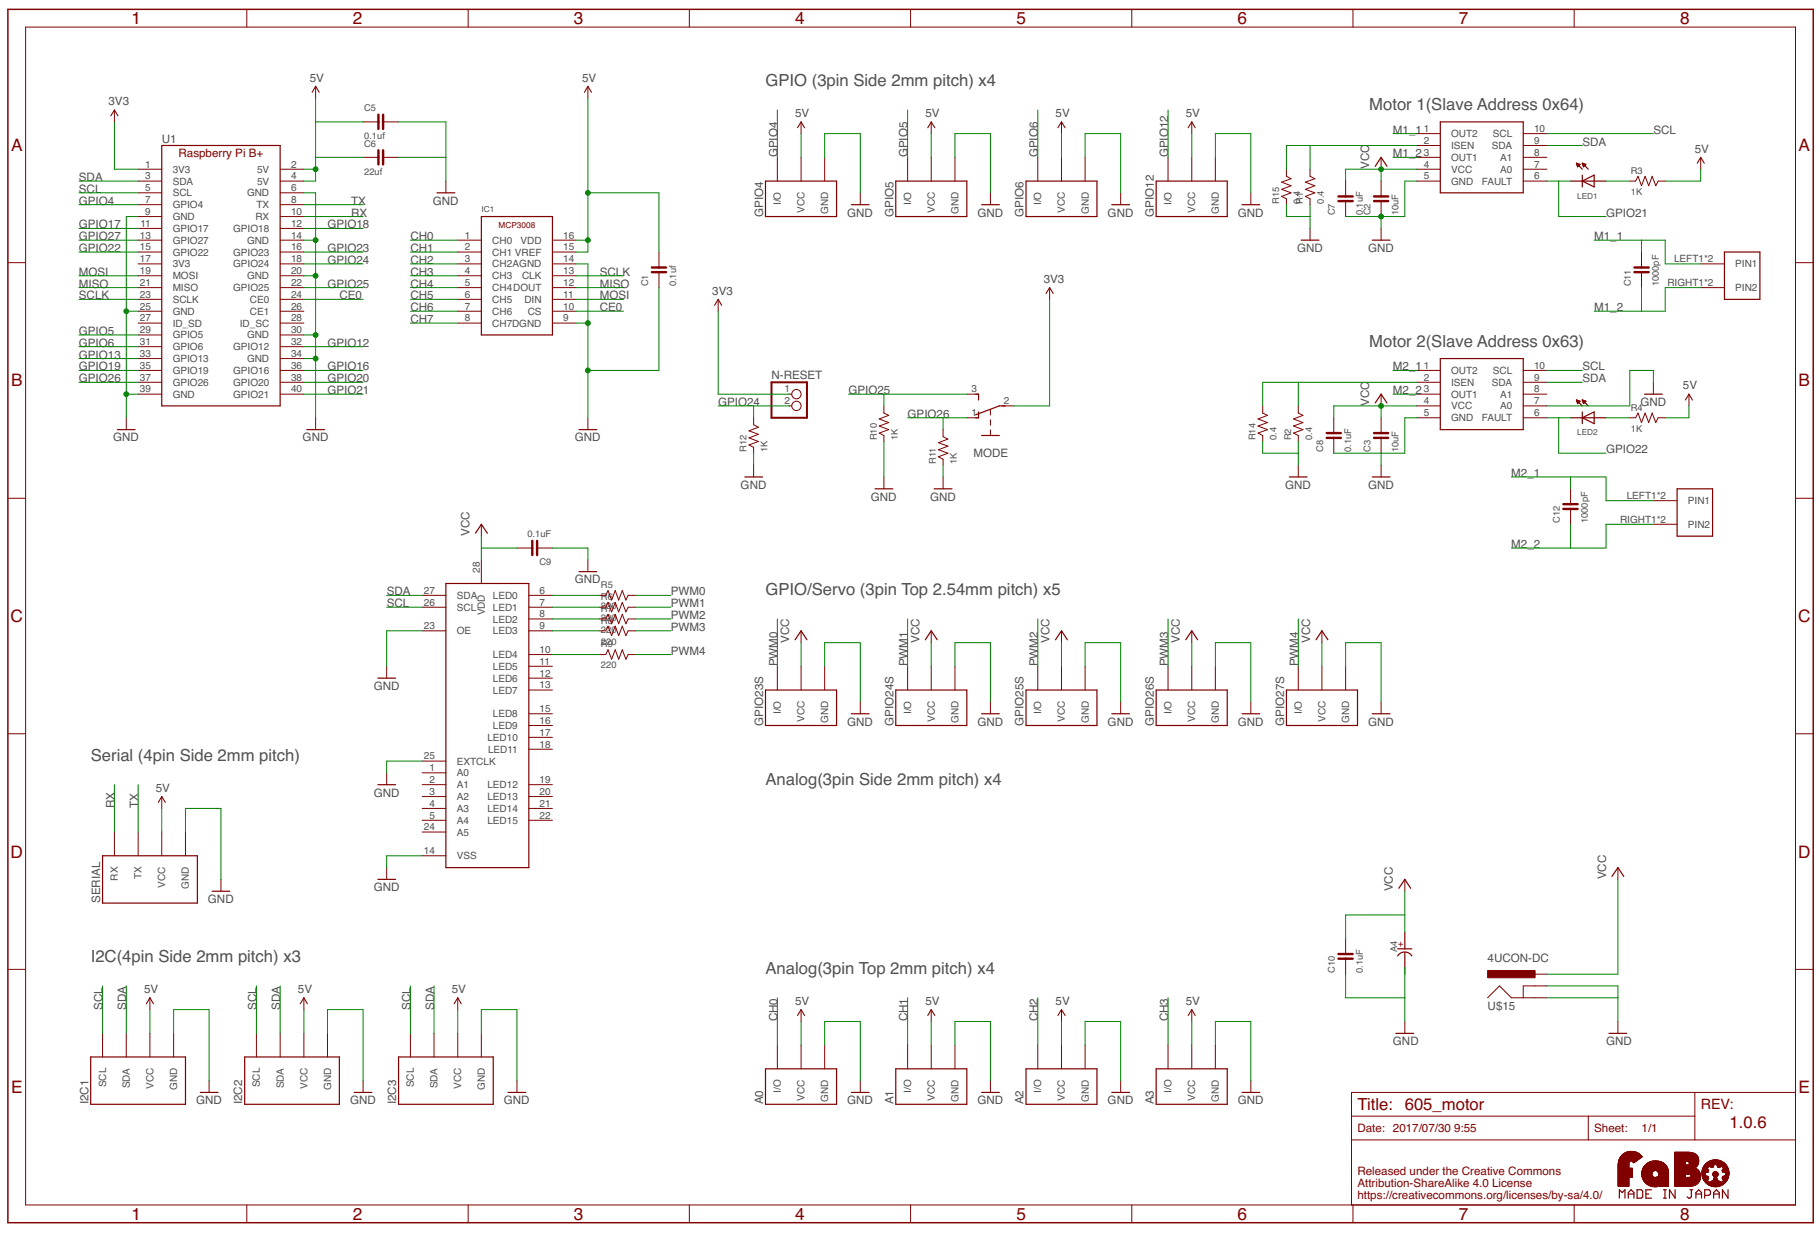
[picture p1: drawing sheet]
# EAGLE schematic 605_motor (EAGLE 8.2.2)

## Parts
A0  FABO_BRICK_3PIN-B03B-PASK-1  [FABO_BRICK_3PIN_B03B-PASK-1]
A1  FABO_BRICK_3PIN-B03B-PASK-1  [FABO_BRICK_3PIN_B03B-PASK-1]
A2  FABO_BRICK_3PIN-B03B-PASK-1  [FABO_BRICK_3PIN_B03B-PASK-1]
A3  FABO_BRICK_3PIN-B03B-PASK-1  [FABO_BRICK_3PIN_B03B-PASK-1]
A4  CAPACITOR-ALUMIN  [H13]
C1  0.1uf  CAPACITOR-0603  [0603]
C2  10uF  CAPACITOR-0603  [0603]
C3  10uF  CAPACITOR-0603  [0603]
C5  0.1uf  CAPACITOR-0603  [0603]
C6  22uf  CAPACITOR-0603  [0603]
C7  0.1uF  CAPACITOR-0603  [0603]
C8  0.1uF  CAPACITOR-0603  [0603]
C9  0.1uF  CAPACITOR-0603  [0603]
C10  0.1uF  CAPACITOR-0603  [0603]
C11  1000pF  CAPACITOR-0603  [0603]
C12  1000pF  CAPACITOR-0603  [0603]
GPIO4  FABO_BRICK_3PIN-S03B-PASK-2  [FABO_BRICK_3PIN_S03B-PASK-2]
GPIO5  FABO_BRICK_3PIN-S03B-PASK-2  [FABO_BRICK_3PIN_S03B-PASK-2]
GPIO6  FABO_BRICK_3PIN-S03B-PASK-2  [FABO_BRICK_3PIN_S03B-PASK-2]
GPIO12  FABO_BRICK_3PIN-S03B-PASK-2  [FABO_BRICK_3PIN_S03B-PASK-2]
GPIO23S  FABO_BRICK_3PIN-HEADER  [FABO_BRICK_3PIN_HEADER]
GPIO24S  FABO_BRICK_3PIN-HEADER  [FABO_BRICK_3PIN_HEADER]
GPIO25S  FABO_BRICK_3PIN-HEADER  [FABO_BRICK_3PIN_HEADER]
GPIO26S  FABO_BRICK_3PIN-HEADER  [FABO_BRICK_3PIN_HEADER]
GPIO27S  FABO_BRICK_3PIN-HEADER  [FABO_BRICK_3PIN_HEADER]
I2C1  FABO_BRICK_I2C-S04B-PASK-2  [FABO_BRICK_I2C_S04B-PASK-2]
I2C2  FABO_BRICK_I2C-S04B-PASK-2  [FABO_BRICK_I2C_S04B-PASK-2]
I2C3  FABO_BRICK_I2C-S04B-PASK-2  [FABO_BRICK_I2C_S04B-PASK-2]
IC1  MICROCHIP-MCP3008  [MICROCHIP-MCP3008]
LED1  LED-0603  [0603]
LED2  LED-0603  [0603]
MODE  SLIDE-EG1218  [EG1218]
N-RESET  PINHD-1X2  [1X02]
R1  0.4  RESISTOR-0603  [0603]
R2  0.4  RESISTOR-0603  [0603]
R3  1K  RESISTOR-0603  [0603]
R4  1K  RESISTOR-0603  [0603]
R5  220  RESISTOR-0603  [0603]
R6  220  RESISTOR-0603  [0603]
R7  220  RESISTOR-0603  [0603]
R8  220  RESISTOR-0603  [0603]
R9  220  RESISTOR-0603  [0603]
R10  1K  RESISTOR-0603  [0603]
R11  1K  RESISTOR-0603  [0603]
R12  1K  RESISTOR-0603  [0603]
R14  0.4  RESISTOR-0603  [0603]
R15  0.4  RESISTOR-0603  [0603]
SERIAL  FABO_BRICK_SERIAL-S04B-PASK-2  [FABO_BRICK_SERIAL_S04B-PASK-2]
U1  RASPBERRY_PI_B+  [RASPBERRY_PI_B+]
U$8  DRV8830  [DRV8830]
U$9  PCA9685  [PCA9685]
U$10  DRV8830  [DRV8830]
U$12  ML-1400-S1  [ML-1400-S1]
U$13  ML-1400-S1  [ML-1400-S1]
U$14  LOGO_FABO-M  [LOGO_FABO_MS]
U$15  4UCON-DC  [4UCON-DC]

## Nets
3V3: MODE.2 N-RESET.1 U1.1(3V3)
5V: A0.VCC A1.VCC A2.VCC A3.VCC C1.2 C5.1 C6.1 GPIO4.VCC GPIO5.VCC GPIO6.VCC GPIO12.VCC I2C1.VCC I2C2.VCC I2C3.VCC IC1.15(VREF) IC1.16(VDD) R3.2 R4.2 SERIAL.VCC U1.2(5V) U1.4(5V)
CE0: IC1.10(CS) U1.24(CE0)
CH0: A0.I/O IC1.1(CH0)
CH1: A1.I/O IC1.2(CH1)
CH2: A2.I/O IC1.3(CH2)
CH3: A3.I/O IC1.4(CH3)
CH4: IC1.5(CH4)
CH5: IC1.6(CH5)
CH6: IC1.7(CH6)
CH7: IC1.8(CH7)
GND: A0.GND A1.GND A2.GND A3.GND A4.MINUS(-) C1.1 C2.1 C3.1 C5.2 C6.2 C7.1 C8.1 C9.1 C10.1 GPIO4.GND GPIO5.GND GPIO6.GND GPIO12.GND GPIO23S.GND GPIO24S.GND GPIO25S.GND GPIO26S.GND GPIO27S.GND I2C1.GND I2C2.GND I2C3.GND IC1.9(DGND) IC1.14(AGND) R1.1 R2.1 R10.1 R11.1 R12.1 R14.1 R15.1 SERIAL.GND U1.6(GND) U1.9(GND) U1.14(GND) U1.20(GND) U1.25(GND) U1.30(GND) U1.34(GND) U1.39(GND) U$8.5(GND) U$9.14(VSS) U$9.23(OE) U$9.25(EXTCLK) U$10.5(GND) U$10.7(A0) U$15.GND1(GND) U$15.GND2(GNDBREAK)
GPIO4: GPIO4.I/O U1.7(GPIO4)
GPIO5: GPIO5.I/O U1.29(GPIO5)
GPIO6: GPIO6.I/O U1.31(GPIO6)
GPIO12: GPIO12.I/O U1.32(GPIO12)
GPIO13: U1.33(GPIO13)
GPIO16: U1.36(GPIO16)
GPIO17: U1.11(GPIO17)
GPIO18: U1.12(GPIO18)
GPIO19: U1.35(GPIO19)
GPIO20: U1.38(GPIO20)
GPIO21: LED1.CATHODE U1.40(GPIO21) U$8.6(FAULT)
GPIO22: LED2.CATHODE U1.15(GPIO22) U$10.6(FAULT)
GPIO23: U1.16(GPIO23)
GPIO24: N-RESET.2 R12.2 U1.18(GPIO24)
GPIO25: MODE.3 R10.2 U1.22(GPIO25)
GPIO26: MODE.1 R11.2 U1.37(GPIO26)
GPIO27: U1.13(GPIO27)
LED0: R5.1 U$9.6(LED0)
LED1: R6.1 U$9.7(LED1)
LED2: R7.1 U$9.8(LED2)
LED3: R8.1 U$9.9(LED3)
LED4: R9.1 U$9.10(LED4)
M1_1: C11.2 U$8.1(OUT2) U$12.LEFT1(PIN1) U$12.LEFT2(PIN1)
M1_2: C11.1 U$8.3(OUT1) U$12.RIGHT1(PIN2) U$12.RIGHT2(PIN2)
M2_1: C12.2 U$10.1(OUT2) U$13.LEFT1(PIN1) U$13.LEFT2(PIN1)
M2_2: C12.1 U$10.3(OUT1) U$13.RIGHT1(PIN2) U$13.RIGHT2(PIN2)
MISO: IC1.12(DOUT) U1.21(MISO)
MOSI: IC1.11(DIN) U1.19(MOSI)
N$2: R1.2 R15.2 U$8.2(ISEN)
N$3: R2.2 R14.2 U$10.2(ISEN)
N$4: LED1.ANODE R3.1
N$6: LED2.ANODE R4.1
PWM0: GPIO23S.I/O R5.2
PWM1: GPIO24S.I/O R6.2
PWM2: GPIO25S.I/O R7.2
PWM3: GPIO26S.I/O R8.2
PWM4: GPIO27S.I/O R9.2
RX: SERIAL.RX U1.10(RX)
SCL: I2C1.SCL I2C2.SCL I2C3.SCL U1.5(SCL) U$8.10(SCL) U$9.26(SCL) U$10.10(SCL)
SCLK: IC1.13(CLK) U1.23(SCLK)
SDA: I2C1.SDA I2C2.SDA I2C3.SDA U1.3(SDA) U$8.9(SDA) U$9.27(SDA) U$10.9(SDA)
TX: SERIAL.TX U1.8(TX)
VCC: A4.PLUS(+) C2.2 C3.2 C7.2 C8.2 C9.2 C10.2 GPIO23S.VCC GPIO24S.VCC GPIO25S.VCC GPIO26S.VCC GPIO27S.VCC U$8.4(VCC) U$9.28(VDD) U$10.4(VCC) U$15.VCC(PWR)
Unconnected: U1.17(3V3) U1.26(CE1) U1.27(ID_SD) U1.28(ID_SC) U$8.7(A0) U$8.8(A1) U$9.1(A0) U$9.2(A1) U$9.3(A2) U$9.4(A3) U$9.5(A4) U$9.11(LED5) U$9.12(LED6) U$9.13(LED7) U$9.15(LED8) U$9.16(LED9) U$9.17(LED10) U$9.18(LED11) U$9.19(LED12) U$9.20(LED13) U$9.21(LED14) U$9.22(LED15) U$9.24(A5) U$10.8(A1)

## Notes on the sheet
- GPIO (3pin Side 2mm pitch) x4 | Motor 1(Slave Address 0x64)
- Motor 2(Slave Address 0x65)
- GPIO/Servo (3pin Top 2.54mm pitch) x5
- Serial (4pin Side 2mm pitch)
- Analog(3pin Side 2mm pitch) x4
- I2C(4pin Side 2mm pitch) x3
- Analog(3pin Top 2mm pitch) x4
- 1.0.6

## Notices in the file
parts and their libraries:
FaBo-etc: Released under the Creative Commons Attribution-ShareAlike 4.0 License
https://creativecommons.org/licenses/by-sa/4.0
FaBo-etc: Released under the Creative Commons
